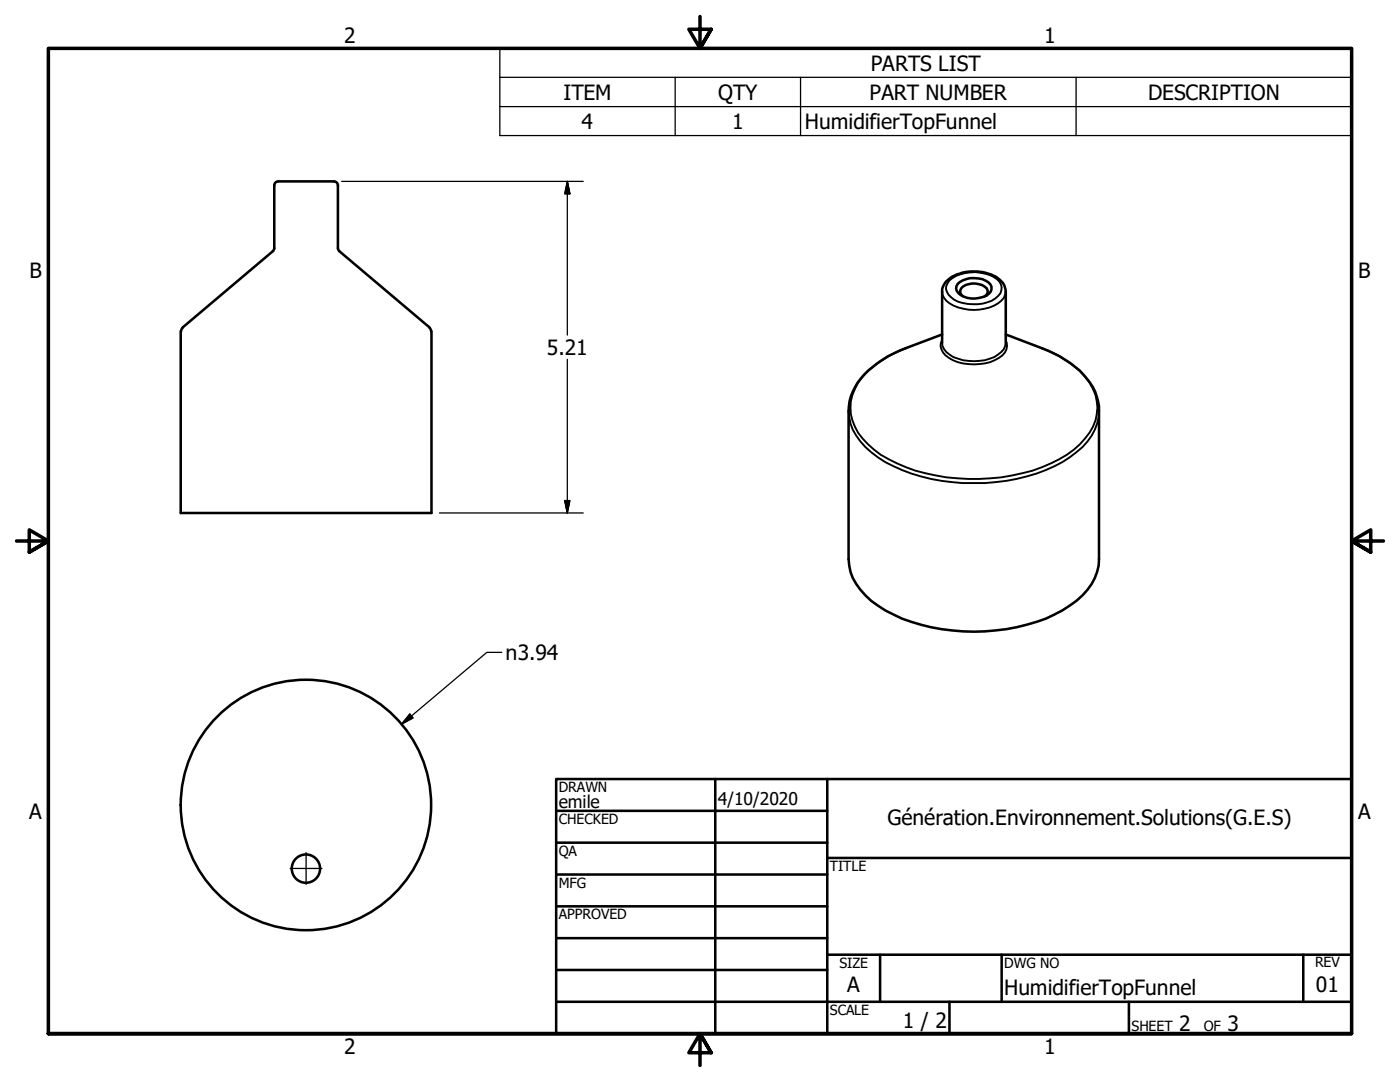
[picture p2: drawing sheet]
<svg xmlns="http://www.w3.org/2000/svg" width="279mm" height="216mm" viewBox="0 0 279 216" stroke-linecap="round" stroke-linejoin="round" font-family="sans-serif">
<!-- layer: Visible (ANSI) -->
<g fill="none" stroke="#000" stroke-width=".51">
<path d="M55.5 36.2h11.1M55.5 36.2a.79 .79 0 0 0-.8 .8v12.5M66.6 36.2a.79 .79 0 0 1 .8 .8v12.5M54.5 50.1l-18 15.3-.4 .7M54.7 49.5l-.2 .6M67.4 49.5l.3 .6 18 15.2 .3 .8M191.1 56.6a5 5 0 0 1 6.6 .2 1.71 1.71 0 0 1-1.5 2.4 4.5 4.5 0 0 1-5.3-1.2v-.9zM192.2 59.1a1.24 1.24 0 0 1-.5-1.3 1.24 1.24 0 0 1 1-.9 4 4 0 0 1 4.2 .6 1.07 1.07 0 0 1-.4 1.6M36.1 66.1v36.3h50v-36.3M188 68.4v-10.2a4 4 0 0 1 3-3.5 9.3 9.3 0 0 1 8.1 .8l.4 .3a3.1 3.1 0 0 1 1.2 2.4v10.2M188 66.7l-7.2 2.8a20.7 20.7 0 0 0-9.7 6.9 9.9 9.9 0 0 0-1.7 5.6v29.6a11.7 11.7 0 0 0 5.8 9.2 33.3 33.3 0 0 0 17 5.2 38.4 38.4 0 0 0 18.2-3.4 16.5 16.5 0 0 0 8.1-7.3l.8-2.5v-1.2v-29.6a11.1 11.1 0 0 0-4.7-8.8l-3.1-2.1-2.3-1.1-8.5-3.3"/>
<circle cx="61.1" cy="173.3" r="2.83"/>
<circle cx="61.1" cy="160.6" r="25"/>
</g>
<!-- layer: Visible Narrow (ANSI) -->
<path d="M188 58.2a3.8 3.8 0 0 0 3.2 3.1 9.3 9.3 0 0 0 8.6-1.3l.5-.6 .4-1.2M189.5 55.9a8.2 8.2 0 0 1 9.4-.2 2.25 2.25 0 0 1-.3 3.9 8.5 8.5 0 0 1-8.2 .2 2.84 2.84 0 0 1-1.6-2.7zM180.8 69.5a21 21 0 0 0-9.5 6.8 9 9 0 0 0 .8 11.2 19.3 19.3 0 0 0 8.7 5.7 40.2 40.2 0 0 0 27.2 0 19.3 19.3 0 0 0 9.4-6.8 8.8 8.8 0 0 0-.9-11.2 20.8 20.8 0 0 0-8.6-5.7M188 68.4a3.8 3.8 0 0 0 3.2 3.2 9.6 9.6 0 0 0 8-.9 2.81 2.81 0 0 0 1.5-2.3M188 67.8a2.72 2.72 0 0 0 1.4 3.6 10.3 10.3 0 0 0 9.9 0 2.72 2.72 0 0 0 1.4-3.6M169.4 82a11.7 11.7 0 0 0 5.8 9.2 34.4 34.4 0 0 0 19.2 5.2 34.3 34.3 0 0 0 19.1-5.2 12.4 12.4 0 0 0 5.8-8v-1.2" fill="none" stroke="#000" stroke-width=".38"/>
<!-- layer: Symbol (ANSI) -->
<path d="M99.8 15.4v-5.7h169.9v5.7M99.8 15.4h169.9v5.9M99.8 15.4v11.7h169.9v-5.8M134.7 15.4v11.7M159.8 15.4v11.7M214.8 15.4v11.7M99.8 21.3h169.9" fill="none" stroke="#000" stroke-width=".25"/>
<!-- layer: Border (ANSI) -->
<path d="M139.7 3.3v6.4l-2.2-3.9h4.4l-2.2 3.9 2.2-3.9M3.3 107.9h6.4l-3.9-2.2v4.5l3.9-2.3-3.9 2.3M276.1 107.9h-6.4l3.9-2.2v4.5l-3.9-2.3 3.9 2.3M9.7 206.2v-196.5h260v196.5h-260h260M141.9 210.1l-2.2-3.9 2.2 3.9h-4.4l2.2-3.9v6.4" fill="none" stroke="#000" stroke-width=".7"/>
<!-- layer: Title (ANSI) -->
<g fill="none" stroke="#000" stroke-width=".51">
<path d="M111 155.4h158.7v50.8h-158.7zM142.7 155.4v50.8M165.1 155.4v50.8M111 161.8h54.1M111 168.1h54.1M111 174.5h54.1M165.1 171.2h104.6M111 180.8h54.1M111 187.2h54.1M111 193.5h54.1M111 199.9h158.7M165.1 190.5h104.6"/>
<path d="M175.6 190.5v9.4M189.5 199.9v6.3M199.9 190.5v9.4M225.3 199.9v6.3M260.1 190.5v9.4"/>
</g>
<!-- layer: Dimension (ANSI) -->
<path d="M68.2 36.2h48.2M113.2 36.2l.5 2.5h-1zM113.2 36.2v30.7M113.2 71.7v30.7M112.7 99.9h1l-.5 2.5zM87.7 102.4h28.7M100.1 130.2h-2.9l-17 14.3M81.8 142.5l.6 .8-2.2 1.2z" fill="none" stroke="#000" stroke-width=".25"/>
<path d="M113.2 36.2l.5 2.5zM113.2 36.2l.5 2.5h-1zM112.7 99.9l.5 2.5zM112.7 99.9h1l-.5 2.5zM81.8 142.5l-1.6 2zM81.8 142.5l.6 .8-2.2 1.2z" fill="#000" stroke="#000" stroke-width=".25"/>
<!-- layer: Center Mark (ANSI) -->
<path d="M57.9 173.3h6.4M61.1 170.1v6.4" fill="none" stroke="#000" stroke-width=".25"/>
<text font-size="4.3" x="100.9" y="131.7">n3.94</text>
<g font-size="4.2">
<text x="68.7" y="8.6">2</text>
<text x="208.4" y="8.6">1</text>
<text x="173.8" y="14.1">PARTS LIST</text>
<text x="112.5" y="19.9">ITEM</text>
<text x="143.3" y="19.9">QTY</text>
<text x="173.5" y="19.9">PART NUMBER</text>
<text x="229.1" y="19.9">DESCRIPTION</text>
<text x="116.1" y="25.7">4</text>
<text x="146.1" y="25.7">1</text>
<text x="160.7" y="25.8">HumidifierTopFunnel</text>
<text x="5.9" y="55.5">B</text>
<text x="271.1" y="55.5">B</text>
<text x="109.2" y="70.8">5.21</text>
<text x="5.8" y="163.4">A</text>
<text x="177.1" y="164.6">Génération.Environnement.Solutions(G.E.S)</text>
<text x="271" y="163.4">A</text>
<text x="169.1" y="198">A</text>
<text x="262.6" y="198">01</text>
<text x="200.4" y="198.6">HumidifierTopFunnel</text>
<text x="180.1" y="205.1">1 / 2</text>
<text x="235.3" y="205.7">2</text>
<text x="245" y="205.7">3</text>
<text x="68.7" y="210.3">2</text>
<text x="208.4" y="210.3">1</text>
</g>
<g font-size="3.5">
<text x="111.5" y="161.2">emile</text>
<text x="143.3" y="160.7">4/10/2020</text>
</g>
<g font-size="2.8">
<text x="111.5" y="158">DRAWN</text>
<text x="111.5" y="164.4">CHECKED</text>
<text x="111.5" y="170.8">QA</text>
<text x="165.6" y="173.7">TITLE</text>
<text x="111.5" y="177.1">MFG</text>
<text x="111.5" y="183.5">APPROVED</text>
<text x="167.5" y="193.1">SIZE</text>
<text x="200.4" y="193.1">DWG NO</text>
<text x="262.4" y="193">REV</text>
<text x="165.6" y="202.5">SCALE</text>
<text x="225.8" y="205.7">SHEET</text>
<text x="240.2" y="205.7">OF</text>
</g>
</svg>
